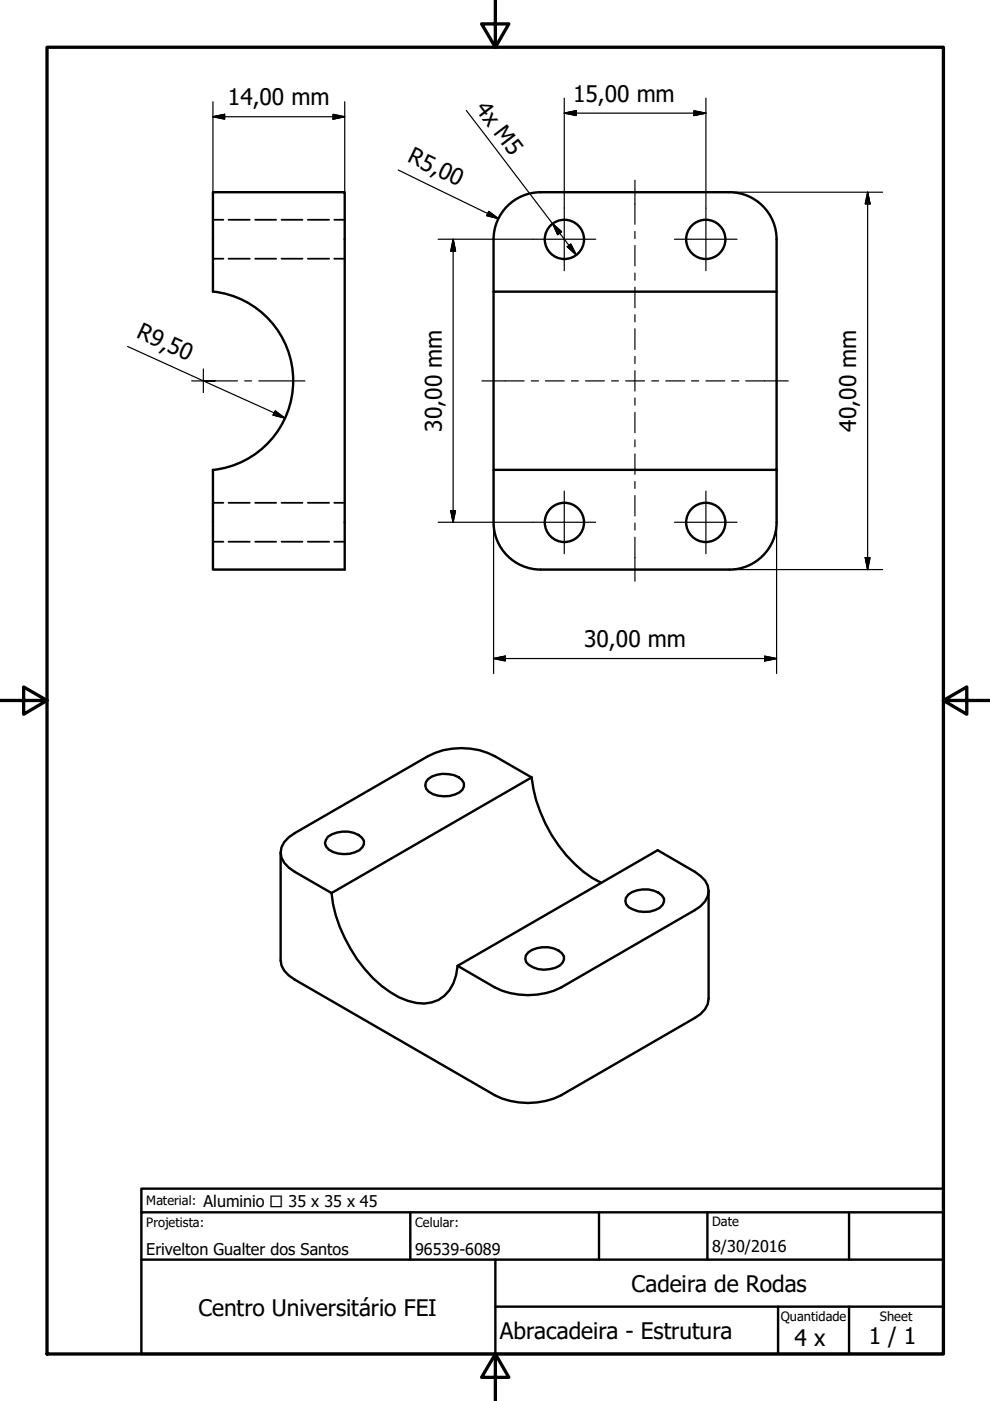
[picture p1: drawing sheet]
<svg xmlns="http://www.w3.org/2000/svg" width="210mm" height="297mm" viewBox="0 0 210 297" stroke-linecap="round" stroke-linejoin="round" font-family="sans-serif">
<!-- layer: Visible (ISO) -->
<g fill="none" stroke="#000" stroke-width=".51">
<path d="M114.6 40.8h40M114.7 40.8a10 10 0 0 0-10.1 10v11M115.5 50.8a4.2 4.2 0 0 1 6-3.8 4.2 4.2 0 0 1 .7 7.1 4.2 4.2 0 0 1-6.6-2.6l-.1-.7M145.5 50.8a4.2 4.2 0 0 1 6-3.8 4.2 4.2 0 0 1 .6 7.1 4.2 4.2 0 0 1-6.6-2.6v-.7M154.7 40.8a10 10 0 0 1 10 10M164.7 50.7v11.1M45.1 61.8v-21h28v80h-28v-21.2M45.2 61.8a19 19 0 0 1 17 18.9 19 19 0 0 1-17.1 18.9M104.6 61.8h60.1v37.8h-60.1zM104.6 99.6v11.1M164.7 99.6v11.1M104.6 110.8a10 10 0 0 0 10 10"/>
<path d="M164.7 110.8a10 10 0 0 1-10 10M114.6 120.8h40M69.5 177.4a6 6 0 0 1 7.2 .2 1.67 1.67 0 0 1-.5 2.7 6.3 6.3 0 0 1-6.5-.2 1.65 1.65 0 0 1-.2-2.7zM90.7 165.2a5.9 5.9 0 0 1 7.2 .1 1.67 1.67 0 0 1-.5 2.7 6.3 6.3 0 0 1-6.5-.1 1.68 1.68 0 0 1-.2-2.7zM112.7 164.8l-7.8-4.5a15.5 15.5 0 0 0-14.2 0l-28.2 16.3a4.6 4.6 0 0 0-2.8 5.2l.6 1.1 .9 1 1.3 .9 7.8 4.5M112.7 164.8a30.3 30.3 0 0 0 12.9 21.4l1.9 1M112.7 164.8l-42.4 24.5M59.5 180.8v22.8a5 5 0 0 0 3 4.1l42.4 24.5a15.9 15.9 0 0 0 14.1 0l28.3-16.4a4.9 4.9 0 0 0 2.9-4v-22.9M70.3 189.3a30.5 30.5 0 0 0 12.4 21.1 13.1 13.1 0 0 0 7.3 2.4 7.1 7.1 0 0 0 6.7-6.1l.3-1.9M133.2 189.7a5.9 5.9 0 0 1 7.1 .2 1.68 1.68 0 0 1-.5 2.6 6.3 6.3 0 0 1-6.5-.1 1.69 1.69 0 0 1-.1-2.7zM97 204.8l42.4-24.5 7.9 4.5a4.9 4.9 0 0 1 2.9 4.1 4.9 4.9 0 0 1-2.9 4.1l-28.3 16.3a15.9 15.9 0 0 1-14.1 0zM112 201.9a5.9 5.9 0 0 1 7.1 .2 1.68 1.68 0 0 1-.5 2.7 5.9 5.9 0 0 1-7-.8l-.2-.7 .1-.7z"/>
<circle cx="119.7" cy="110.8" r="4.2"/>
<circle cx="149.6" cy="110.8" r="4.2"/>
</g>
<!-- layer: Hidden (ISO) -->
<g fill="none" stroke="#000" stroke-width=".38">
<path d="M45.1 46.6h2.3M45.1 54.8h2.3M48.5 46.6h4.5M48.5 54.8h4.5M54.1 46.6h4.4M54.1 54.8h4.4M59.7 46.6h4.4M59.7 54.8h4.4M65.3 46.6h4.5M65.3 54.8h4.5M70.9 46.6h2.2M70.9 54.8h2.2"/>
<path d="M45.1 106.6h2.3M45.1 114.9h2.3M48.5 106.6h4.5M48.5 114.9h4.5M54.1 106.6h4.4M54.1 114.9h4.4M59.7 106.6h4.4M59.7 114.9h4.4M65.3 106.6h4.5M65.3 114.9h4.5M70.9 106.6h2.2M70.9 114.9h2.2"/>
</g>
<!-- layer: Border (ISO) -->
<path d="M10 10h190v277.1h-190zM105 0v10l-2.9-4.9h5.8l-2.9 4.9M0 148.5h10l-5-2.8v5.7l5-2.9M200 148.5l5 2.9v-5.7l-5 2.8h10M105 287.1l2.9 4.9h-5.8l2.9-4.9v9.9" fill="none" stroke="#000" stroke-width=".7"/>
<!-- layer: Title (ISO) -->
<path d="M30 257v-5h170v5M30 257h170v30.1h-170zM87 257v10.1M127 257v10.1M150 257v10.1M180 257v10.1M30 267.1h170M105 277h95M105 267.1v20M165 277v10.1M180 277v10.1" fill="none" stroke="#000" stroke-width=".51"/>
<!-- layer: Dimension (ISO) -->
<g fill="none" stroke="#000" stroke-width=".25">
<path d="M45.1 24.8l2.5-.6v1.1zM45.1 24.8h28M45.1 21.6v19.2M70.6 24.2l2.5 .6-2.5 .5zM73.1 21.6v19.2M84.5 36.1l21.2 10.2M98.9 23.4l23.3 30.6M119.6 24l2.6-.5v1zM119.6 24h30.1M119.6 20.8v23.3M147.1 23.5l2.6 .5-2.6 .5zM149.7 20.8v23.3"/>
<path d="M92.9 50.7h20.1M96.1 50.7l.5 2.6h-1zM96.1 50.7v60M103.6 44.8l2.1 1.5-2.5-.6zM117.2 47.4l1.9 1.7-.9 .7zM120.3 52.3l.7-.6 1.2 2.3zM154.6 40.8h32.5M184 40.8l.5 2.4h-1zM184 40.8v80M27.1 73.5l33.3 15.1M58.4 87.1l2 1.5-2.5-.6zM104.6 99.6v43.2"/>
<path d="M164.7 99.6v43.2M92.9 110.7h20.1M95.6 108.3h1l-.5 2.4zM183.5 118.2h1l-.5 2.6zM104.6 139.6l2.5-.5v1zM104.6 139.6h60.1M154.6 120.8h32.5M162.1 139.1l2.6 .5-2.6 .5z"/>
</g>
<g fill="#000" stroke="#000" stroke-width=".25">
<path d="M45.1 24.8l2.5-.6zM45.1 24.8l2.5-.6v1.1zM70.6 25.3l2.5-.5zM70.6 24.2l2.5 .6-2.5 .5zM119.6 24l2.6-.5zM119.6 24l2.6-.5v1zM147.1 24.5l2.6-.5zM147.1 23.5l2.6 .5-2.6 .5zM96.1 50.7l.5 2.6zM96.1 50.7l.5 2.6h-1zM103.2 45.7l2.5 .6zM103.6 44.8l2.1 1.5-2.5-.6z"/>
<path d="M117.2 47.4l1.9 1.7zM117.2 47.4l1.9 1.7-.9 .7zM120.3 52.3l1.9 1.7zM120.3 52.3l.7-.6 1.2 2.3zM184 40.8l.5 2.4zM184 40.8l.5 2.4h-1zM57.9 88l2.5 .6zM58.4 87.1l2 1.5-2.5-.6zM95.6 108.3l.5 2.4zM95.6 108.3h1l-.5 2.4zM183.5 118.2l.5 2.6zM183.5 118.2h1l-.5 2.6z"/>
<path d="M104.6 139.6l2.5-.5zM104.6 139.6l2.5-.5v1zM162.1 140.1l2.6-.5zM162.1 139.1l2.6 .5-2.6 .5z"/>
</g>
<!-- layer: Center Mark (ISO) -->
<g fill="none" stroke="#000" stroke-width=".25">
<path d="M113 50.7h13.3M119.6 44.1v13.3M143 50.7h13.3M149.7 44.1v13.3M43.1 78.2v2.6h-2.5M43.1 80.8v2.4M45.6 80.8h-2.5h7.3M51.9 80.8h1.4M54.9 80.8h9.7M113 110.7h13.3M119.6 104.1v13.3M143 110.7h13.3"/>
<path d="M149.7 104.1v13.3"/>
</g>
<!-- layer: Centerline (ISO) -->
<g fill="none" stroke="#000" stroke-width=".25">
<path d="M134.6 38.2v9.3M134.6 49.1v1.5M134.6 52.1v4.3M134.6 57.9v1.5M134.6 60.9v4.4M134.6 66.7v1.5M134.6 69.7v4.4M134.6 75.6v1.5M134.6 78.6v4.3M102.2 80.8h8.9M112.6 80.8h1.6M115.6 80.8h4"/>
<path d="M121.2 80.8h1.4M124.1 80.8h4M129.7 80.8h1.4M132.7 80.8h4M134.6 84.4v1.5M134.6 87.4v4.3M134.6 93.3v1.4M134.6 96.3v4.3M138.2 80.8h1.4M141.2 80.8h4M146.6 80.8h1.5M149.7 80.8h4"/>
<path d="M155.1 80.8h1.6M158.1 80.8h9M134.6 102.1v1.5M134.6 105.1v4.3M134.6 110.9v1.5M134.6 113.9v9.3"/>
</g>
<g font-size="4.8">
<text x="48.3" y="22.3">14,00 mm</text>
<text x="100.6" y="23" transform="rotate(53 100.6 23)">4x M5</text>
<text x="121.5" y="21.6">15,00 mm</text>
<text x="86.2" y="34.2" transform="rotate(26 86.2 34.2)">R5,00</text>
<text x="28.7" y="71.6" transform="rotate(24 28.7 71.6)">R9,50</text>
<text x="93.7" y="91.5" transform="rotate(-90 93.7 91.5)">30,00 mm</text>
<text x="181.5" y="91.5" transform="rotate(-90 181.5 91.5)">40,00 mm</text>
<text x="123.9" y="137.2">30,00 mm</text>
<text x="133.9" y="273.9">Cadeira de Rodas</text>
<text x="42.1" y="279">Centro Universitário FEI</text>
<text x="106" y="283.8">Abracadeira - Estrutura</text>
<text x="168.5" y="285.3">4 x</text>
<text x="184.2" y="285">1 / 1</text>
</g>
<g font-size="3.4">
<text x="43.2" y="255.8">Aluminio □ 35 x 35 x 45</text>
<text x="31" y="266">Erivelton Gualter dos Santos</text>
<text x="88" y="266">96539-6089</text>
<text x="151" y="265.5">8/30/2016</text>
</g>
<g font-size="2.7">
<text x="31" y="255.4">Material:</text>
<text x="31" y="260.1">Projetista:</text>
<text x="88" y="260.1">Celular:</text>
<text x="151" y="260">Date</text>
<text x="165.5" y="280.1">Quantidade</text>
<text x="186.6" y="280.1">Sheet</text>
</g>
</svg>
